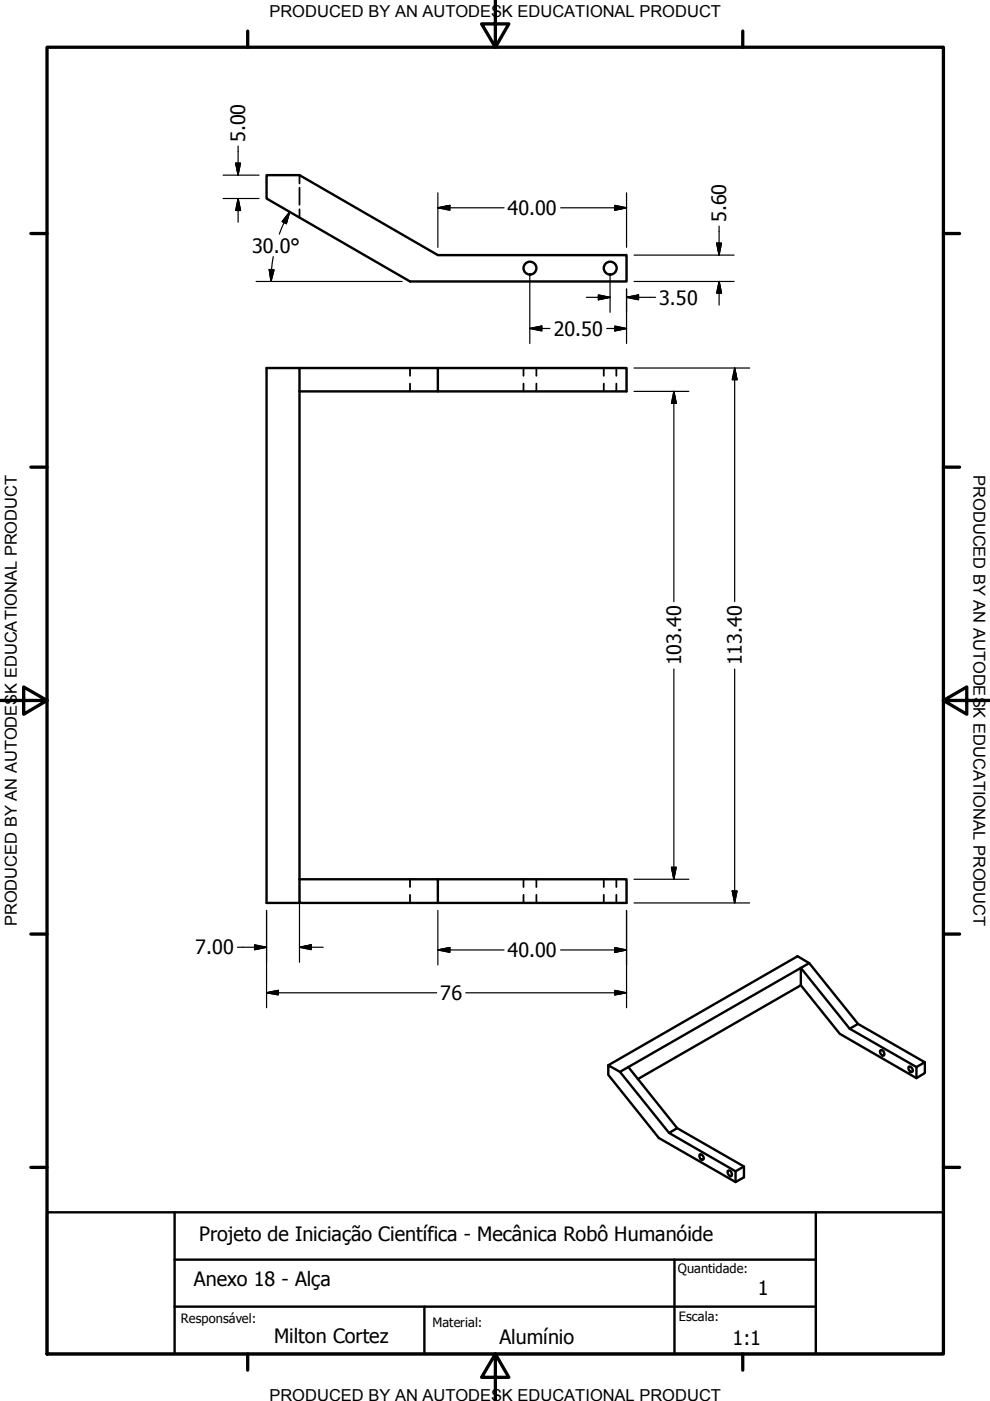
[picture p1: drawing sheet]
<svg xmlns="http://www.w3.org/2000/svg" width="210mm" height="297mm" viewBox="0 0 210 297" stroke-linecap="round" stroke-linejoin="round" font-family="sans-serif">
<!-- layer: Hidden (ANSI) -->
<g fill="none" stroke="#000" stroke-width=".38">
<path d="M63.5 37.1v1.8M63.5 39.8v3.6M63.5 44.4v1.8M86.9 78v1.7M111 78v1.7M113.7 78v1.7M128 78v1.7M130.7 78v1.7M86.9 81.3v1.7M111 81.3v1.7M113.7 81.3v1.7M128 81.3v1.7"/>
<path d="M130.7 81.3v1.7M86.9 186.4v1.7M86.9 189.7v1.7M111 186.4v1.7M111 189.7v1.7M113.7 186.4v1.7M113.7 189.7v1.7M128 186.4v1.7M128 189.7v1.7M130.7 186.4v1.7M130.7 189.7v1.7"/>
</g>
<!-- layer: Visible (ANSI) -->
<g fill="none" stroke="#000" stroke-width=".51">
<path d="M56.5 37.1h7l29.3 17h40v5.6h-45.9l-30.4-17.6zM63.5 78h29.3v5M92.8 78h40v5h-69.3M63.5 83v-5h-7v113.4h7M63.5 83v103.4M63.5 186.4h69.3v5h-40v-5M63.5 186.4v5h29.3M169.8 208.9l8.3 10.3 16.2 9.4v-2.4l-14.2-8.1-10.3-12.9 1.8-1-2.5-1.5-40.1 23.2M171.6 204.2l10.3 12.9-1.8 1M181.9 217.1l14.2 8.1-1.8 1M131.4 227.3l-2.4-1.4v2l10.7 13.4 16.3 9.3M133.2 226.2l10.4 13 14.1 8.1v2.3l-1.7 1v-2.3l1.7-1"/>
<path d="M133.2 226.2l-1.8 1.1 10.5 12.9M133.2 226.2l36.6-21v3.7l-34.5 19.9M143.6 239.2l-1.7 1 14.1 8.1M186.6 222.7l.2-.1a.76 .76 0 0 1 .5 1.2 .83 .83 0 0 1-.7-1.1zM192.7 226.2a.68 .68 0 0 1 .7 .3 .68 .68 0 0 1-.1 .8 .88 .88 0 0 1-.6-1.1zM196.1 225.2v2.3l-1.8 1.1M148.3 244.8a.68 .68 0 0 1 .8 .3 .68 .68 0 0 1-.1 .8 .8 .8 0 0 1-.7-1.1zM154.3 248.3l.2-.2a.8 .8 0 0 1 .5 1.3 .95 .95 0 0 1-.7-1.1z"/>
<circle cx="112.4" cy="56.8" r="1.37"/>
<circle cx="129.4" cy="56.8" r="1.37"/>
</g>
<!-- layer: Border (ANSI) -->
<g fill="none" stroke="#000" stroke-width=".7">
<path d="M10 10h190v277.1h-190zM52.5 6.6v3.4M105 0v10l-2.9-4.9h5.8l-2.9 4.9M157.5 6.6v3.4M6.5 49.5h3.5M200 49.5h3.5M6.5 99h3.5M200 99h3.5M0 148.5h10l-5-2.8v5.7l5-2.9M200 148.5l5 2.9v-5.7l-5 2.8h10M6.5 198h3.5M200 198h3.5"/>
<path d="M6.5 247.5h3.5M200 247.5h3.5M52.5 287.1v3.4M105 287.1l2.9 4.9h-5.8l2.9-4.9v9.9M157.5 287.1v3.4"/>
</g>
<!-- layer: Title (ANSI) -->
<path d="M10 257h190v30.1h-190zM37 257v30.1M173 257v30.1M37 277h136M37 267.1h136M90 277v10.1M143 267.1v20" fill="none" stroke="#000" stroke-width=".51"/>
<!-- layer: Dimension (ANSI) -->
<g fill="none" stroke="#000" stroke-width=".25">
<path d="M47.3 37.1h7.6M50 34.6h1l-.5 2.5zM50.5 31v6.1M47.3 42.1h7.6M50.5 42.1l.5 2.5h-1zM50.5 42.1v5M54.3 59.7h31M57.1 57.1l1 .1-.6 2.5zM57.6 57.2l-.1 2.5M57.9 54.4l-.3 2.7M60.3 47.1l-1.1 2.5M61.4 44.9l-.7 2.5-.9-.4z"/>
<path d="M61.4 44.9l-1.1 2.3M92.8 44.1l2.6-.6v1.1zM92.8 40.9v11.5M92.8 44.1h14.1M112.3 58.5v14.3M118.9 44.1h13.9M129.3 58.5v7.7M130.4 43.5l2.4 .6-2.4 .5zM132.8 40.9v11.5M134.4 59.7h21.2M134.4 54.1h21.2M152 51.5h1l-.5 2.6z"/>
<path d="M152.5 59.7l.5 2.5h-1zM152.5 47.9v6.2M152.5 59.7v5M112.3 69.6l2.6-.5v1.1zM112.3 69.6h4.3M124.3 63h5M126.9 62.5l2.4 .5-2.4 .5zM128.7 69.6h4.1M130.4 69.1l2.4 .5-2.4 .6zM132.8 63l2.6-.5v1zM132.8 61.3v11.5M132.8 63h6.2"/>
<path d="M134.4 78h24.5M155.8 78l.5 2.5h-1zM155.8 78v49.6M134.4 83h11.6M142.9 83l.5 2.5h-1zM142.9 83v44.6M142.9 141.8v44.6M155.8 141.8v49.6M56.5 193v20.7M63.5 188v16M92.8 193v11.6M132.8 193v20.7"/>
<path d="M134.4 186.4h11.6M134.4 191.4h24.5M142.4 183.9h1l-.5 2.5zM155.3 188.9h1l-.5 2.5zM50.4 200.8h6.1M54 200.3l2.5 .5-2.5 .5zM56.5 210.5l2.5-.5v.9zM56.5 210.5h36.1M63.5 200.8l2.5-.5v1zM63.5 200.8h5M92.8 201.4l2.6-.5v1zM92.8 201.4h14.1"/>
<path d="M98.7 210.5h34.1M118.9 201.4h13.9M130.4 210l2.4 .5-2.4 .4zM130.4 200.9l2.4 .5-2.4 .5z"/>
</g>
<g fill="#000" stroke="#000" stroke-width=".25">
<path d="M50 34.6l.5 2.5zM50 34.6h1l-.5 2.5zM50.5 42.1l.5 2.5zM50.5 42.1l.5 2.5h-1zM57.1 57.1l.4 2.6zM57.1 57.1l1 .1-.6 2.5zM61.4 44.9l-.7 2.5zM61.4 44.9l-.7 2.5-.9-.4zM92.8 44.1l2.6-.6zM92.8 44.1l2.6-.6v1.1zM130.4 44.6l2.4-.5zM130.4 43.5l2.4 .6-2.4 .5z"/>
<path d="M152 51.5l.5 2.6zM152 51.5h1l-.5 2.6zM112.3 69.6l2.6-.5zM112.3 69.6l2.6-.5v1.1zM126.9 63.5l2.4-.5zM126.9 62.5l2.4 .5-2.4 .5zM130.4 70.2l2.4-.6zM130.4 69.1l2.4 .5-2.4 .6zM132.8 63l2.6-.5zM132.8 63l2.6-.5v1zM152.5 59.7l.5 2.5zM152.5 59.7l.5 2.5h-1z"/>
<path d="M142.9 83l.5 2.5zM142.9 83l.5 2.5h-1zM155.8 78l.5 2.5zM155.8 78l.5 2.5h-1zM142.4 183.9l.5 2.5zM142.4 183.9h1l-.5 2.5zM155.3 188.9l.5 2.5zM155.3 188.9h1l-.5 2.5zM54 201.3l2.5-.5zM54 200.3l2.5 .5-2.5 .5zM56.5 210.5l2.5-.5zM56.5 210.5l2.5-.5v.9z"/>
<path d="M63.5 200.8l2.5-.5zM63.5 200.8l2.5-.5v1zM92.8 201.4l2.6-.5zM92.8 201.4l2.6-.5v1zM130.4 210.9l2.4-.4zM130.4 210l2.4 .5-2.4 .4zM130.4 201.9l2.4-.5zM130.4 200.9l2.4 .5-2.4 .5z"/>
</g>
<g font-size="4.2">
<text x="52" y="30.2" transform="rotate(-90 52 30.2)">5.00</text>
<text x="107.6" y="45.6">40.00</text>
<text x="154" y="47.1" transform="rotate(-90 154 47.1)">5.60</text>
<text x="53.5" y="53.6">30.0°</text>
<text x="139.8" y="64.6">3.50</text>
<text x="117.4" y="71.2">20.50</text>
<text x="144.4" y="141.1" transform="rotate(-90 144.4 141.1)">103.40</text>
<text x="157.3" y="141.1" transform="rotate(-90 157.3 141.1)">113.40</text>
<text x="41.4" y="202.4">7.00</text>
<text x="107.6" y="202.9">40.00</text>
<text x="93.3" y="212">76</text>
<text x="42.2" y="263.1">Projeto de Iniciação Científica - Mecânica Robô Humanóide</text>
<text x="41.1" y="272.7">Anexo 18 - Alça</text>
<text x="160.7" y="274.6">1</text>
<text x="58.1" y="284.8">Milton Cortez</text>
<text x="105.9" y="285">Alumínio</text>
<text x="155.3" y="285.1">1:1</text>
</g>
<g font-size="3.5">
<text x="57.1" y="3.6">PRODUCED BY AN AUTODESK EDUCATIONAL PRODUCT</text>
<text x="206.4" y="100.7" transform="rotate(90 206.4 100.7)">PRODUCED BY AN AUTODESK EDUCATIONAL PRODUCT</text>
<text x="3.6" y="196.4" transform="rotate(-90 3.6 196.4)">PRODUCED BY AN AUTODESK EDUCATIONAL PRODUCT</text>
<text x="57.1" y="297">PRODUCED BY AN AUTODESK EDUCATIONAL PRODUCT</text>
</g>
<g font-size="2.7">
<text x="143.7" y="269.9">Quantidade:</text>
<text x="38.4" y="280.6">Responsável:</text>
<text x="91.7" y="281.3">Material:</text>
<text x="144" y="280">Escala:</text>
</g>
</svg>
